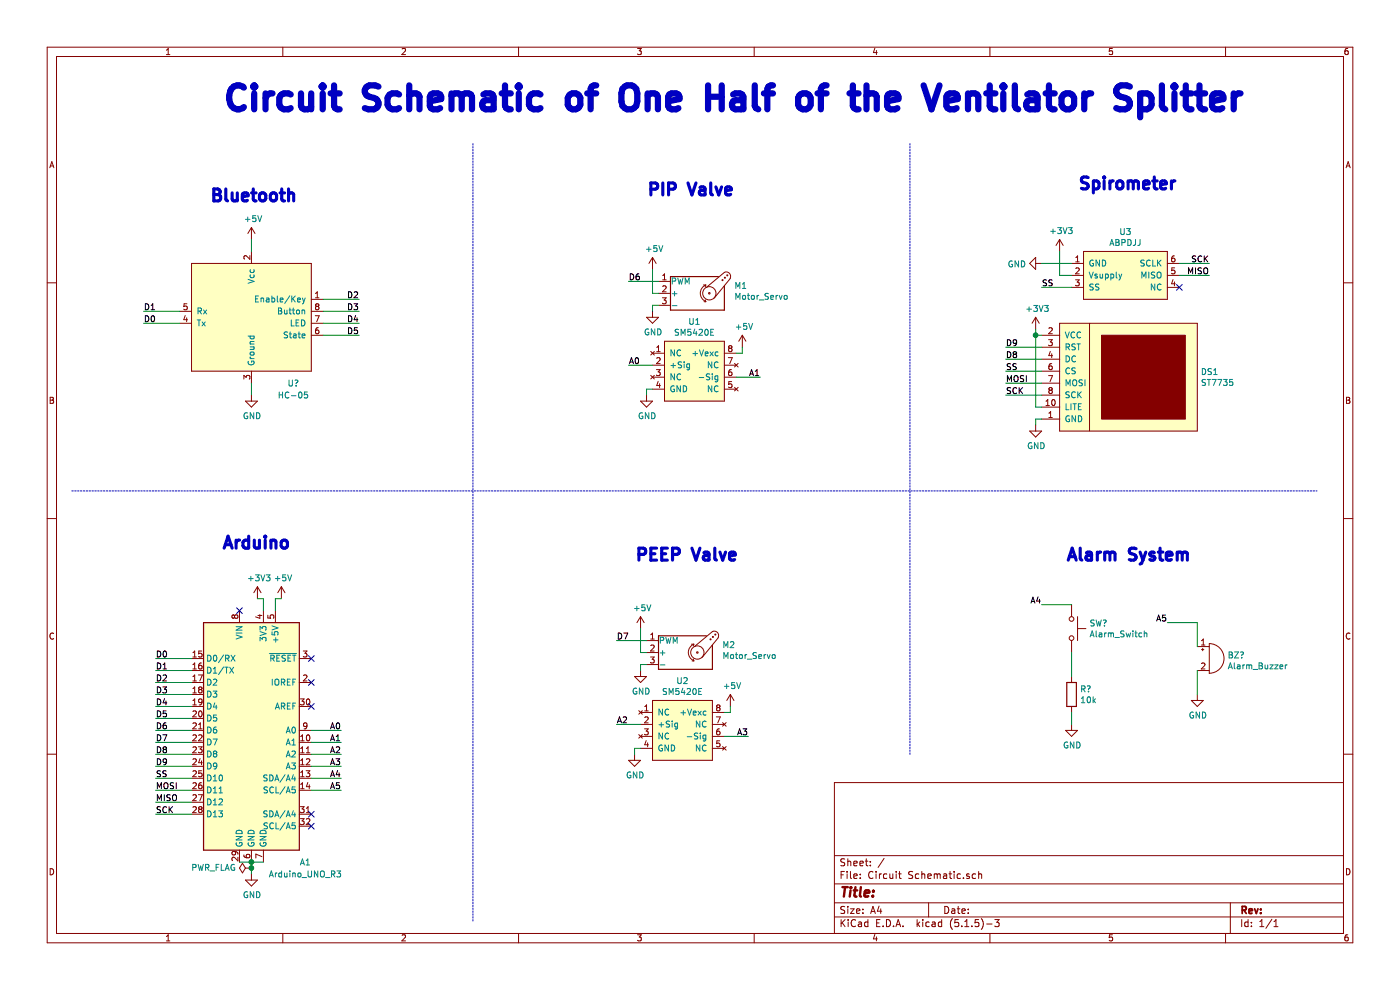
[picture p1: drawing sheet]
EESchema Schematic File Version 4
EELAYER 30 0
EELAYER END
$Descr A4 11693 8268
encoding utf-8
Sheet 1 1
Title ""
Date ""
Rev ""
Comp ""
Comment1 ""
Comment2 ""
Comment3 ""
Comment4 ""
$EndDescr
$Comp
L Ventilator-Splitter:ABPDJJ U3
U 1 1
P 9400 2600
F 0 "U3" H 9400 3265 50  0000 C CNN
F 1 "ABPDJJ" H 9400 3174 50  0000 C CNN
F 2 "" H 9400 2600 50  0001 C CNN
F 3 "https://www.mouser.com/datasheet/2/187/honeywell-sensing-basic-board-mount-pressure-abp-s-1662208.pdf" H 9400 2600 50  0001 C CNN
	1    9400 2600
	1    0    0    -1  
$EndComp
$Comp
L power:+5V #PWR0101
U 1 1
P 2350 5000
F 0 "#PWR0101" H 2350 4850 50  0001 C CNN
F 1 "+5V" H 2365 5173 50  0000 C CNN
F 2 "" H 2350 5000 50  0001 C CNN
F 3 "" H 2350 5000 50  0001 C CNN
	1    2350 5000
	1    0    0    -1  
$EndComp
$Comp
L power:+3V3 #PWR0102
U 1 1
P 2150 5000
F 0 "#PWR0102" H 2150 4850 50  0001 C CNN
F 1 "+3V3" H 2165 5173 50  0000 C CNN
F 2 "" H 2150 5000 50  0001 C CNN
F 3 "" H 2150 5000 50  0001 C CNN
	1    2150 5000
	1    0    0    -1  
$EndComp
Wire Wire Line
	2150 5000 2200 5000
Wire Wire Line
	2200 5000 2200 5100
Wire Wire Line
	2350 5000 2300 5000
Wire Wire Line
	2300 5000 2300 5100
Wire Wire Line
	2000 7200 2100 7200
Connection ~ 2100 7200
Wire Wire Line
	2100 7200 2200 7200
Wire Wire Line
	2100 7200 2100 7250
Wire Wire Line
	1600 6700 1300 6700
Wire Wire Line
	1300 6600 1600 6600
Wire Wire Line
	1600 6800 1300 6800
Wire Wire Line
	1600 6500 1300 6500
Text Label 1300 6500 0    50   ~ 0
SS
Text Label 1300 6600 0    50   ~ 0
MOSI
Text Label 1300 6700 0    50   ~ 0
MISO
Text Label 1300 6800 0    50   ~ 0
SCK
$Comp
L Motor:Motor_Servo M2
U 1 1
P 5700 5450
F 0 "M2" H 6032 5515 50  0000 L CNN
F 1 "Motor_Servo" H 6032 5424 50  0000 L CNN
F 2 "" H 5700 5260 50  0001 C CNN
F 3 "http://forums.parallax.com/uploads/attachments/46831/74481.png" H 5700 5260 50  0001 C CNN
	1    5700 5450
	1    0    0    -1  
$EndComp
$Comp
L Ventilator-Splitter:SM5420E U2
U 1 1
P 5700 6400
F 0 "U2" H 5700 7115 50  0000 C CNN
F 1 "SM5420E" H 5700 7024 50  0000 C CNN
F 2 "" H 5700 6400 50  0001 C CNN
F 3 "https://www.mouser.com/datasheet/2/589/SM5420E_40ds5468.02_1-1100662.pdf" H 5700 6400 50  0001 C CNN
	1    5700 6400
	1    0    0    -1  
$EndComp
$Comp
L power:+5V #PWR0103
U 1 1
P 5350 5250
F 0 "#PWR0103" H 5350 5100 50  0001 C CNN
F 1 "+5V" H 5365 5423 50  0000 C CNN
F 2 "" H 5350 5250 50  0001 C CNN
F 3 "" H 5350 5250 50  0001 C CNN
	1    5350 5250
	1    0    0    -1  
$EndComp
$Comp
L power:GND #PWR0104
U 1 1
P 5350 5600
F 0 "#PWR0104" H 5350 5350 50  0001 C CNN
F 1 "GND" H 5355 5427 50  0000 C CNN
F 2 "" H 5350 5600 50  0001 C CNN
F 3 "" H 5350 5600 50  0001 C CNN
	1    5350 5600
	1    0    0    -1  
$EndComp
Wire Wire Line
	5350 5550 5350 5600
Wire Wire Line
	5400 5550 5350 5550
Wire Wire Line
	5400 5450 5350 5450
Wire Wire Line
	5350 5450 5350 5250
Wire Wire Line
	5400 5350 5150 5350
$Comp
L power:GND #PWR0105
U 1 1
P 2100 7300
F 0 "#PWR0105" H 2100 7050 50  0001 C CNN
F 1 "GND" H 2105 7127 50  0000 C CNN
F 2 "" H 2100 7300 50  0001 C CNN
F 3 "" H 2100 7300 50  0001 C CNN
	1    2100 7300
	1    0    0    -1  
$EndComp
$Comp
L power:GND #PWR0106
U 1 1
P 5300 6300
F 0 "#PWR0106" H 5300 6050 50  0001 C CNN
F 1 "GND" H 5305 6127 50  0000 C CNN
F 2 "" H 5300 6300 50  0001 C CNN
F 3 "" H 5300 6300 50  0001 C CNN
	1    5300 6300
	1    0    0    -1  
$EndComp
Wire Wire Line
	6050 5950 6100 5950
Wire Wire Line
	6100 5950 6100 5900
Wire Wire Line
	5350 6250 5300 6250
Wire Wire Line
	5300 6250 5300 6300
Wire Wire Line
	5350 6050 5150 6050
Wire Wire Line
	6050 6150 6250 6150
$Comp
L Motor:Motor_Servo M1
U 1 1
P 5800 2450
F 0 "M1" H 6132 2515 50  0000 L CNN
F 1 "Motor_Servo" H 6132 2424 50  0000 L CNN
F 2 "" H 5800 2260 50  0001 C CNN
F 3 "http://forums.parallax.com/uploads/attachments/46831/74481.png" H 5800 2260 50  0001 C CNN
	1    5800 2450
	1    0    0    -1  
$EndComp
$Comp
L Ventilator-Splitter:SM5420E U1
U 1 1
P 5800 3400
F 0 "U1" H 5800 4115 50  0000 C CNN
F 1 "SM5420E" H 5800 4024 50  0000 C CNN
F 2 "" H 5800 3400 50  0001 C CNN
F 3 "https://www.mouser.com/datasheet/2/589/SM5420E_40ds5468.02_1-1100662.pdf" H 5800 3400 50  0001 C CNN
	1    5800 3400
	1    0    0    -1  
$EndComp
$Comp
L power:+5V #PWR0107
U 1 1
P 5450 2250
F 0 "#PWR0107" H 5450 2100 50  0001 C CNN
F 1 "+5V" H 5465 2423 50  0000 C CNN
F 2 "" H 5450 2250 50  0001 C CNN
F 3 "" H 5450 2250 50  0001 C CNN
	1    5450 2250
	1    0    0    -1  
$EndComp
$Comp
L power:GND #PWR0108
U 1 1
P 5450 2600
F 0 "#PWR0108" H 5450 2350 50  0001 C CNN
F 1 "GND" H 5455 2427 50  0000 C CNN
F 2 "" H 5450 2600 50  0001 C CNN
F 3 "" H 5450 2600 50  0001 C CNN
	1    5450 2600
	1    0    0    -1  
$EndComp
Wire Wire Line
	5450 2550 5450 2600
Wire Wire Line
	5500 2550 5450 2550
Wire Wire Line
	5500 2450 5450 2450
Wire Wire Line
	5450 2450 5450 2250
Wire Wire Line
	5500 2350 5250 2350
$Comp
L power:GND #PWR0109
U 1 1
P 5400 3300
F 0 "#PWR0109" H 5400 3050 50  0001 C CNN
F 1 "GND" H 5405 3127 50  0000 C CNN
F 2 "" H 5400 3300 50  0001 C CNN
F 3 "" H 5400 3300 50  0001 C CNN
	1    5400 3300
	1    0    0    -1  
$EndComp
Wire Wire Line
	6150 2950 6200 2950
Wire Wire Line
	6200 2950 6200 2900
Wire Wire Line
	5450 3250 5400 3250
Wire Wire Line
	5400 3250 5400 3300
Wire Wire Line
	5450 3050 5250 3050
Wire Wire Line
	6150 3150 6350 3150
Wire Wire Line
	8950 2300 8850 2300
Wire Wire Line
	8850 2300 8850 2100
Wire Wire Line
	8700 2200 8950 2200
Wire Wire Line
	8700 2400 8950 2400
Wire Wire Line
	9850 2200 10100 2200
Wire Wire Line
	9850 2300 10100 2300
NoConn ~ 9850 2400
Wire Wire Line
	8700 2800 8650 2800
Wire Wire Line
	8650 2800 8650 2750
Wire Wire Line
	8700 3500 8650 3500
Wire Wire Line
	8650 3500 8650 3550
Wire Wire Line
	8700 3300 8400 3300
Wire Wire Line
	8700 3200 8400 3200
Wire Wire Line
	8700 3100 8400 3100
$Comp
L power:+3V3 #PWR0110
U 1 1
P 8850 2100
F 0 "#PWR0110" H 8850 1950 50  0001 C CNN
F 1 "+3V3" H 8865 2273 50  0000 C CNN
F 2 "" H 8850 2100 50  0001 C CNN
F 3 "" H 8850 2100 50  0001 C CNN
	1    8850 2100
	1    0    0    -1  
$EndComp
$Comp
L power:GND #PWR0111
U 1 1
P 8650 3550
F 0 "#PWR0111" H 8650 3300 50  0001 C CNN
F 1 "GND" H 8655 3377 50  0000 C CNN
F 2 "" H 8650 3550 50  0001 C CNN
F 3 "" H 8650 3550 50  0001 C CNN
	1    8650 3550
	1    0    0    -1  
$EndComp
$Comp
L power:GND #PWR0112
U 1 1
P 8700 2200
F 0 "#PWR0112" H 8700 1950 50  0001 C CNN
F 1 "GND" V 8705 2072 50  0000 R CNN
F 2 "" H 8700 2200 50  0001 C CNN
F 3 "" H 8700 2200 50  0001 C CNN
	1    8700 2200
	0    1    1    0   
$EndComp
Text Label 10100 2200 2    50   ~ 0
SCK
Text Label 8700 2400 0    50   ~ 0
SS
Text Label 10100 2300 2    50   ~ 0
MISO
Text Label 8400 3300 0    50   ~ 0
SCK
Text Label 8400 3200 0    50   ~ 0
MOSI
$Comp
L Ventilator-Splitter:ST7735 DS1
U 1 1
P 9450 2700
F 0 "DS1" H 10028 2296 50  0000 L CNN
F 1 "ST7735" H 10028 2205 50  0000 L CNN
F 2 "" H 9450 2700 50  0001 C CNN
F 3 "" H 9450 2700 50  0001 C CNN
	1    9450 2700
	1    0    0    -1  
$EndComp
Text Label 8400 3100 0    50   ~ 0
SS
Wire Wire Line
	8400 3000 8700 3000
Wire Wire Line
	8400 2900 8700 2900
Wire Wire Line
	8700 3400 8650 3400
Wire Wire Line
	8650 3400 8650 2800
Connection ~ 8650 2800
$Comp
L power:+3V3 #PWR0113
U 1 1
P 8650 2750
F 0 "#PWR0113" H 8650 2600 50  0001 C CNN
F 1 "+3V3" H 8665 2923 50  0000 C CNN
F 2 "" H 8650 2750 50  0001 C CNN
F 3 "" H 8650 2750 50  0001 C CNN
	1    8650 2750
	1    0    0    -1  
$EndComp
Wire Wire Line
	1600 6400 1300 6400
Text Label 1300 6400 0    50   ~ 0
D9
Text Label 8400 2900 0    50   ~ 0
D9
Text Label 8400 3000 0    50   ~ 0
D8
Text Label 1300 6300 0    50   ~ 0
D8
Wire Wire Line
	1600 6300 1300 6300
$Comp
L power:+5V #PWR0114
U 1 1
P 6200 2900
F 0 "#PWR0114" H 6200 2750 50  0001 C CNN
F 1 "+5V" H 6215 3073 50  0000 C CNN
F 2 "" H 6200 2900 50  0001 C CNN
F 3 "" H 6200 2900 50  0001 C CNN
	1    6200 2900
	1    0    0    -1  
$EndComp
$Comp
L power:+5V #PWR0115
U 1 1
P 6100 5900
F 0 "#PWR0115" H 6100 5750 50  0001 C CNN
F 1 "+5V" H 6115 6073 50  0000 C CNN
F 2 "" H 6100 5900 50  0001 C CNN
F 3 "" H 6100 5900 50  0001 C CNN
	1    6100 5900
	1    0    0    -1  
$EndComp
NoConn ~ 2000 5100
NoConn ~ 2600 5500
NoConn ~ 2600 5700
NoConn ~ 2600 5900
NoConn ~ 2600 6800
NoConn ~ 2600 6900
Wire Wire Line
	2600 6100 2850 6100
Wire Wire Line
	2600 6200 2850 6200
Wire Wire Line
	2600 6300 2850 6300
Wire Wire Line
	2600 6400 2850 6400
Text Label 2850 6100 2    50   ~ 0
A0
Text Label 2850 6200 2    50   ~ 0
A1
Text Label 2850 6300 2    50   ~ 0
A2
Text Label 2850 6400 2    50   ~ 0
A3
Text Label 5250 3050 0    50   ~ 0
A0
Text Label 6350 3150 2    50   ~ 0
A1
Text Label 5150 6050 0    50   ~ 0
A2
Text Label 6250 6150 2    50   ~ 0
A3
Wire Wire Line
	1600 6200 1300 6200
Wire Wire Line
	1600 6100 1300 6100
Text Label 1300 6200 0    50   ~ 0
D7
Text Label 1300 6100 0    50   ~ 0
D6
Text Label 5150 5350 0    50   ~ 0
D7
Text Label 5250 2350 0    50   ~ 0
D6
$Comp
L power:PWR_FLAG #FLG0101
U 1 1
P 2100 7250
F 0 "#FLG0101" H 2100 7325 50  0001 C CNN
F 1 "PWR_FLAG" V 2100 7377 50  0000 L CNN
F 2 "" H 2100 7250 50  0001 C CNN
F 3 "~" H 2100 7250 50  0001 C CNN
	1    2100 7250
	0    -1   -1   0   
$EndComp
Connection ~ 2100 7250
Wire Wire Line
	2100 7250 2100 7300
Text Notes 1850 4600 0    100  ~ 20
Arduino\n
Wire Notes Line
	3950 1200 3950 7700
Wire Notes Line
	7600 1200 7600 6300
Text Notes 1850 950  0    200  ~ 40
Circuit Schematic of One Half of the Ventilator Splitter
Text Notes 5400 1650 0    100  ~ 20
PIP Valve
Text Notes 5300 4700 0    100  ~ 20
PEEP Valve
Text Notes 9000 1600 0    100  ~ 20
Spirometer
$Comp
L Ventilator-Splitter:HC-05 U?
U 1 1
P 2100 3300
F 0 "U?" H 2450 3400 50  0000 C CNN
F 1 "HC-05" H 2450 3300 50  0000 C CNN
F 2 "" H 2100 3300 50  0001 C CNN
F 3 "" H 2100 3300 50  0001 C CNN
	1    2100 3300
	1    0    0    -1  
$EndComp
$Comp
L power:+5V #PWR?
U 1 1
P 2100 2000
F 0 "#PWR?" H 2100 1850 50  0001 C CNN
F 1 "+5V" H 2115 2173 50  0000 C CNN
F 2 "" H 2100 2000 50  0001 C CNN
F 3 "" H 2100 2000 50  0001 C CNN
	1    2100 2000
	1    0    0    -1  
$EndComp
$Comp
L power:GND #PWR?
U 1 1
P 2100 3300
F 0 "#PWR?" H 2100 3050 50  0001 C CNN
F 1 "GND" H 2105 3127 50  0000 C CNN
F 2 "" H 2100 3300 50  0001 C CNN
F 3 "" H 2100 3300 50  0001 C CNN
	1    2100 3300
	1    0    0    -1  
$EndComp
Wire Wire Line
	1500 2600 1200 2600
Text Label 1200 2600 0    50   ~ 0
D1
Wire Wire Line
	1500 2700 1200 2700
Text Label 1200 2700 0    50   ~ 0
D0
Wire Wire Line
	1600 5600 1300 5600
Text Label 1300 5600 0    50   ~ 0
D1
Wire Wire Line
	1600 5500 1300 5500
Text Label 1300 5500 0    50   ~ 0
D0
Wire Wire Line
	2100 2100 2100 2000
Wire Wire Line
	2100 3200 2100 3300
Wire Wire Line
	2700 2500 3000 2500
Text Label 3000 2500 2    50   ~ 0
D2
Wire Wire Line
	2700 2600 3000 2600
Text Label 3000 2600 2    50   ~ 0
D3
Wire Wire Line
	2700 2700 3000 2700
Text Label 3000 2700 2    50   ~ 0
D4
Wire Wire Line
	2700 2800 3000 2800
Text Label 3000 2800 2    50   ~ 0
D5
Wire Wire Line
	1600 5700 1300 5700
Text Label 1300 5700 0    50   ~ 0
D2
Wire Wire Line
	1600 5800 1300 5800
Text Label 1300 5800 0    50   ~ 0
D3
Wire Wire Line
	1600 5900 1300 5900
Text Label 1300 5900 0    50   ~ 0
D4
Wire Wire Line
	1600 6000 1300 6000
Text Label 1300 6000 0    50   ~ 0
D5
$Comp
L MCU_Module:Arduino_UNO_R3 A1
U 1 1
P 2100 6100
F 0 "A1" H 2550 5000 50  0000 C CNN
F 1 "Arduino_UNO_R3" H 2550 4900 50  0000 C CNN
F 2 "Module:Arduino_UNO_R3" H 2100 6100 50  0001 C CIN
F 3 "https://www.arduino.cc/en/Main/arduinoBoardUno" H 2100 6100 50  0001 C CNN
	1    2100 6100
	1    0    0    -1  
$EndComp
Text Notes 1750 1700 0    100  ~ 20
Bluetooth
$Comp
L Device:Buzzer BZ?
U 1 1
P 10100 5500
F 0 "BZ?" H 10252 5529 50  0000 L CNN
F 1 "Alarm_Buzzer" H 10252 5438 50  0000 L CNN
F 2 "" V 10075 5600 50  0001 C CNN
F 3 "~" V 10075 5600 50  0001 C CNN
	1    10100 5500
	1    0    0    -1  
$EndComp
$Comp
L Device:R R?
U 1 1
P 8950 5800
F 0 "R?" H 9020 5846 50  0000 L CNN
F 1 "10k" H 9020 5755 50  0000 L CNN
F 2 "" V 8880 5800 50  0001 C CNN
F 3 "~" H 8950 5800 50  0001 C CNN
	1    8950 5800
	1    0    0    -1  
$EndComp
$Comp
L Switch:SW_Push SW?
U 1 1
P 8950 5250
F 0 "SW?" V 8904 5398 50  0000 L CNN
F 1 "Alarm_Switch" V 8995 5398 50  0000 L CNN
F 2 "" H 8950 5450 50  0001 C CNN
F 3 "~" H 8950 5450 50  0001 C CNN
	1    8950 5250
	0    1    1    0   
$EndComp
Wire Wire Line
	2600 6500 2850 6500
Wire Wire Line
	2600 6600 2850 6600
Text Label 2850 6500 2    50   ~ 0
A4
Text Label 2850 6600 2    50   ~ 0
A5
Wire Wire Line
	8700 5050 8950 5050
Wire Wire Line
	9750 5200 10000 5200
Text Label 8700 5050 2    50   ~ 0
A4
Text Label 9750 5200 2    50   ~ 0
A5
Wire Wire Line
	8950 5450 8950 5650
Wire Wire Line
	8950 5950 8950 6050
Wire Wire Line
	10000 5200 10000 5400
$Comp
L power:GND #PWR?
U 1 1
P 8950 6050
F 0 "#PWR?" H 8950 5800 50  0001 C CNN
F 1 "GND" H 8955 5877 50  0000 C CNN
F 2 "" H 8950 6050 50  0001 C CNN
F 3 "" H 8950 6050 50  0001 C CNN
	1    8950 6050
	1    0    0    -1  
$EndComp
Text Notes 8900 4700 0    100  ~ 20
Alarm System
Wire Notes Line
	600  4100 11000 4100
$Comp
L power:GND #PWR?
U 1 1
P 10000 5800
F 0 "#PWR?" H 10000 5550 50  0001 C CNN
F 1 "GND" H 10005 5627 50  0000 C CNN
F 2 "" H 10000 5800 50  0001 C CNN
F 3 "" H 10000 5800 50  0001 C CNN
	1    10000 5800
	1    0    0    -1  
$EndComp
Wire Wire Line
	10000 5600 10000 5800
$EndSCHEMATC
